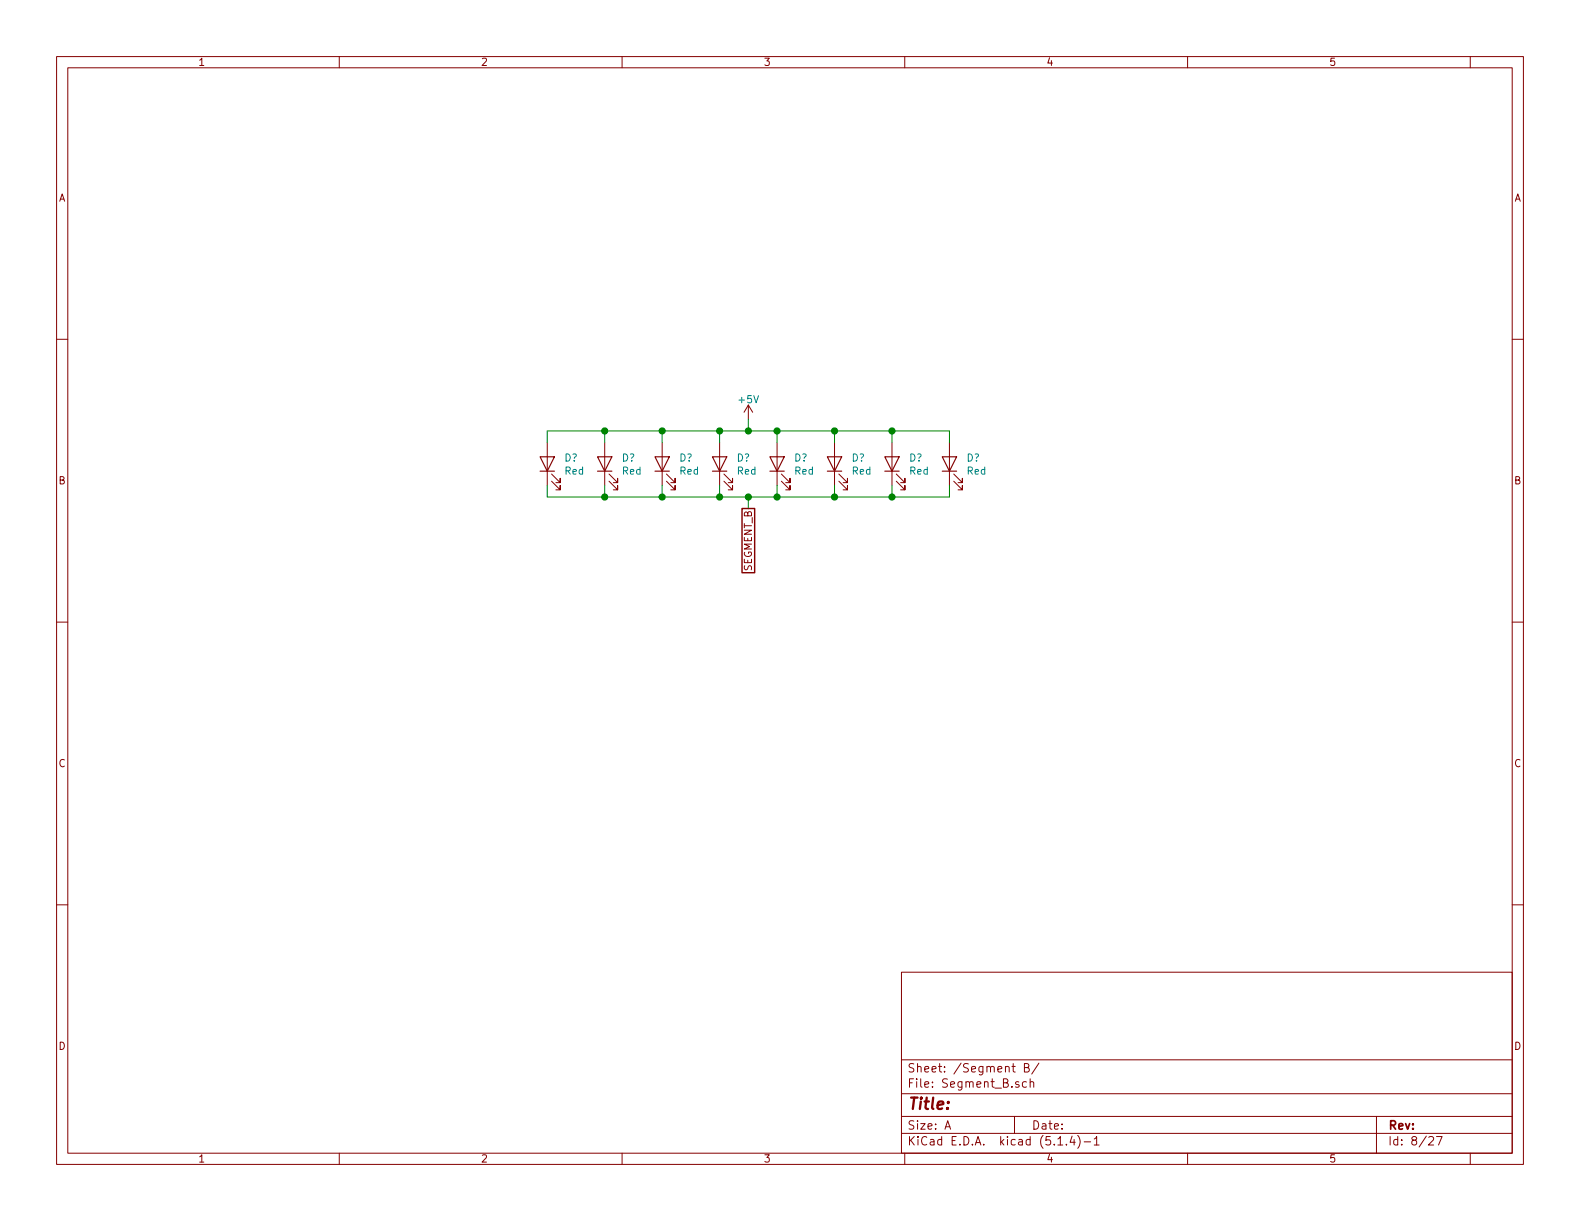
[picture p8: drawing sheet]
<svg xmlns="http://www.w3.org/2000/svg" width="279mm" height="216mm" viewBox="0 0 279 216" stroke-linecap="round" stroke-linejoin="round" font-family="sans-serif">
<g fill="none" stroke="#840000" stroke-width=".18">
<path d="M10 10h259.4v195.9h-259.4zM12 12h255.4v191.9h-255.4zM60 10v2M110 10v2M160 10v2M210 10v2M260 10v2M10 60h2M267.4 60h2M96.8 78.2v7.7M106.9 78.2v7.7M117.1 78.2v7.7"/>
<path d="M127.3 78.2v7.7M132.3 71.6l-.7 1.3M132.3 71.6v2.6M132.3 71.6l.8 1.3M137.4 78.2v7.7M147.6 78.2v7.7M157.7 78.2v7.7M167.9 78.2v7.7M97.5 85.1l1.6 1.5v-.7v.7h-.8M97.5 83.8l1.6 1.5v-.7v.7h-.8M107.7 85.1l1.5 1.5v-.7v.7h-.7M107.7 83.8l1.5 1.5v-.7v.7h-.7"/>
<path d="M117.9 85.1l1.5 1.5v-.7v.7h-.8M117.9 83.8l1.5 1.5v-.7v.7h-.8M128 85.1l1.5 1.5v-.7v.7h-.7M128 83.8l1.5 1.5v-.7v.7h-.7M138.2 85.1l1.5 1.5v-.7v.7h-.8M138.2 83.8l1.5 1.5v-.7v.7h-.8M148.3 85.1l1.6 1.5v-.7v.7h-.8M148.3 83.8l1.6 1.5v-.7v.7h-.8M158.5 85.1l1.5 1.5v-.7v.7h-.7M158.5 83.8l1.5 1.5v-.7v.7h-.7M168.7 85.1l1.5 1.5v-.7v.7h-.8M168.7 83.8l1.5 1.5v-.7v.7h-.8"/>
<path d="M10 110h2M267.4 110h2M10 160h2M267.4 160h2M159.4 171.9h108v32h-108zM159.4 197.4h108M159.4 193.4h108M159.4 187.4h108M167.1 199.7l.5-1.5 .5 1.5M167.2 199.2h.8M178.9 188.6h.6M179.2 188.1v1.3l.3 .2"/>
<path d="M179.4 197.4v3M181.2 188.8l.6-.1 .1-.2-.1-.4h-.6v1.5h.5l.3-.3a.41 .41 0 0 0-.3-.5M181.5 191.3h-.4l-.3 .2 .1 .6 .2 .2 .4-.1M182.2 191.4v-.1a.37 .37 0 0 1 .6 .2v.8M182.2 190.8v1.5M183.7 188l-1.3 1.9M243.4 197.4v6.5M60 203.9v2M110 203.9v2M159.4 200.4h108M160 203.9v2M187.1 202.5h.8"/>
<path d="M188.6 202.3v.2M189.6 200.9l-.4 1.1h.9M189.9 201.5v1M190.6 200.8a1.71 1.71 0 0 1 0 2.2M191.7 201.9h1.2M193.5 201.4l.4-.4v1.5M193.5 202.5h.9M210 203.9v2M252.7 201.1l.2-.1h.3l.3 .4-.9 1.1h.9M254 201h1l-.6 1.5M260 203.9v2"/>
</g>
<g fill="none" stroke="#840000" stroke-width=".2">
<path d="M95.5 80.8h2.5l-1.2 2.5zM95.5 83.3h2.5M105.7 80.8h2.5l-1.3 2.5zM105.7 83.3h2.5M115.8 80.8h2.6l-1.3 2.5zM115.8 83.3h2.6M126 80.8h2.5l-1.2 2.5zM126 83.3h2.5M136.1 80.8h2.6l-1.3 2.5zM136.1 83.3h2.6M146.3 80.8h2.5l-1.2 2.5zM146.3 83.3h2.5"/>
<path d="M156.5 80.8h2.5l-1.3 2.5zM156.5 83.3h2.5M166.6 80.8h2.6l-1.3 2.5zM166.6 83.3h2.6"/>
</g>
<g fill="none" stroke="#008400" stroke-width=".18">
<path d="M96.8 78.2v-2h71.1v2M106.9 76.2v2M117.1 76.2v2M127.3 76.2v2M132.3 74.2v2M137.4 76.2v2M147.6 76.2v2M157.7 76.2v2M96.8 85.9v2h71.1v-2M106.9 85.9v2M117.1 85.9v2M127.3 85.9v2"/>
<path d="M132.3 87.9v2M137.4 85.9v2M147.6 85.9v2M157.7 85.9v2"/>
</g>
<path d="M131.2 89.9h2.3v11.4h-2.3z" fill="none" stroke="#840000" stroke-width=".25"/>
<g fill="#008400" stroke="#008400" stroke-width=".25">
<circle cx="137.4" cy="87.9" r=".51"/>
<circle cx="106.9" cy="87.9" r=".51"/>
<circle cx="132.3" cy="87.9" r=".51"/>
<circle cx="157.7" cy="76.2" r=".51"/>
<circle cx="117.1" cy="87.9" r=".51"/>
<circle cx="127.3" cy="87.9" r=".51"/>
<circle cx="147.6" cy="76.2" r=".51"/>
<circle cx="137.4" cy="76.2" r=".51"/>
<circle cx="147.6" cy="87.9" r=".51"/>
<circle cx="157.7" cy="87.9" r=".51"/>
<circle cx="127.3" cy="76.2" r=".51"/>
<circle cx="117.1" cy="76.2" r=".51"/>
<circle cx="132.3" cy="76.2" r=".51"/>
<circle cx="106.9" cy="76.2" r=".51"/>
</g>
<text font-size="2.8" fill="#840000" x="160.4" y="196.2">Title:</text>
<g font-size="2.1" fill="#840000">
<text x="160.4" y="189.6">Sheet: /Segment B/</text>
<text x="160.4" y="192.3">File: Segment_B.sch</text>
<text x="160.4" y="202.5">KiCad E.D.A. kicad (5.1.4)-1</text>
<text x="160.4" y="199.7">Size: A</text>
<text x="182.4" y="199.7">Date:</text>
<text x="245.4" y="199.7">Rev:</text>
<text x="245.4" y="202.5">Id: 8/27</text>
</g>
<g font-size="1.8" fill="#840000">
<text x="35" y="11.6">1</text>
<text x="85" y="11.6">2</text>
<text x="135" y="11.6">3</text>
<text x="185" y="11.6">4</text>
<text x="235" y="11.6">5</text>
<text x="10.4" y="35.6">A</text>
<text x="267.8" y="35.6">A</text>
<text x="10.4" y="85.6">B</text>
<text x="267.8" y="85.6">B</text>
<text x="133" y="101.2" transform="rotate(-90 133 101.2)">SEGMENT_B</text>
<text x="10.4" y="135.6">C</text>
<text x="267.8" y="135.6">C</text>
<text x="10.4" y="185.6">D</text>
<text x="267.8" y="185.6">D</text>
<text x="35" y="205.5">1</text>
<text x="85" y="205.5">2</text>
<text x="135" y="205.5">3</text>
<text x="185" y="205.5">4</text>
<text x="235" y="205.5">5</text>
</g>
<g font-size="1.8" fill="#008484">
<text x="130.7" y="71.3">+5V</text>
<text x="99.8" y="81.6">D?</text>
<text x="99.9" y="83.9">Red</text>
<text x="110" y="81.6">D?</text>
<text x="110.1" y="83.9">Red</text>
<text x="120.1" y="81.6">D?</text>
<text x="120.2" y="83.9">Red</text>
<text x="130.3" y="81.6">D?</text>
<text x="130.4" y="83.9">Red</text>
<text x="140.5" y="81.6">D?</text>
<text x="140.5" y="83.9">Red</text>
<text x="150.6" y="81.6">D?</text>
<text x="150.7" y="83.9">Red</text>
<text x="160.8" y="81.6">D?</text>
<text x="160.9" y="83.9">Red</text>
<text x="170.9" y="81.6">D?</text>
<text x="171" y="83.9">Red</text>
</g>
</svg>
